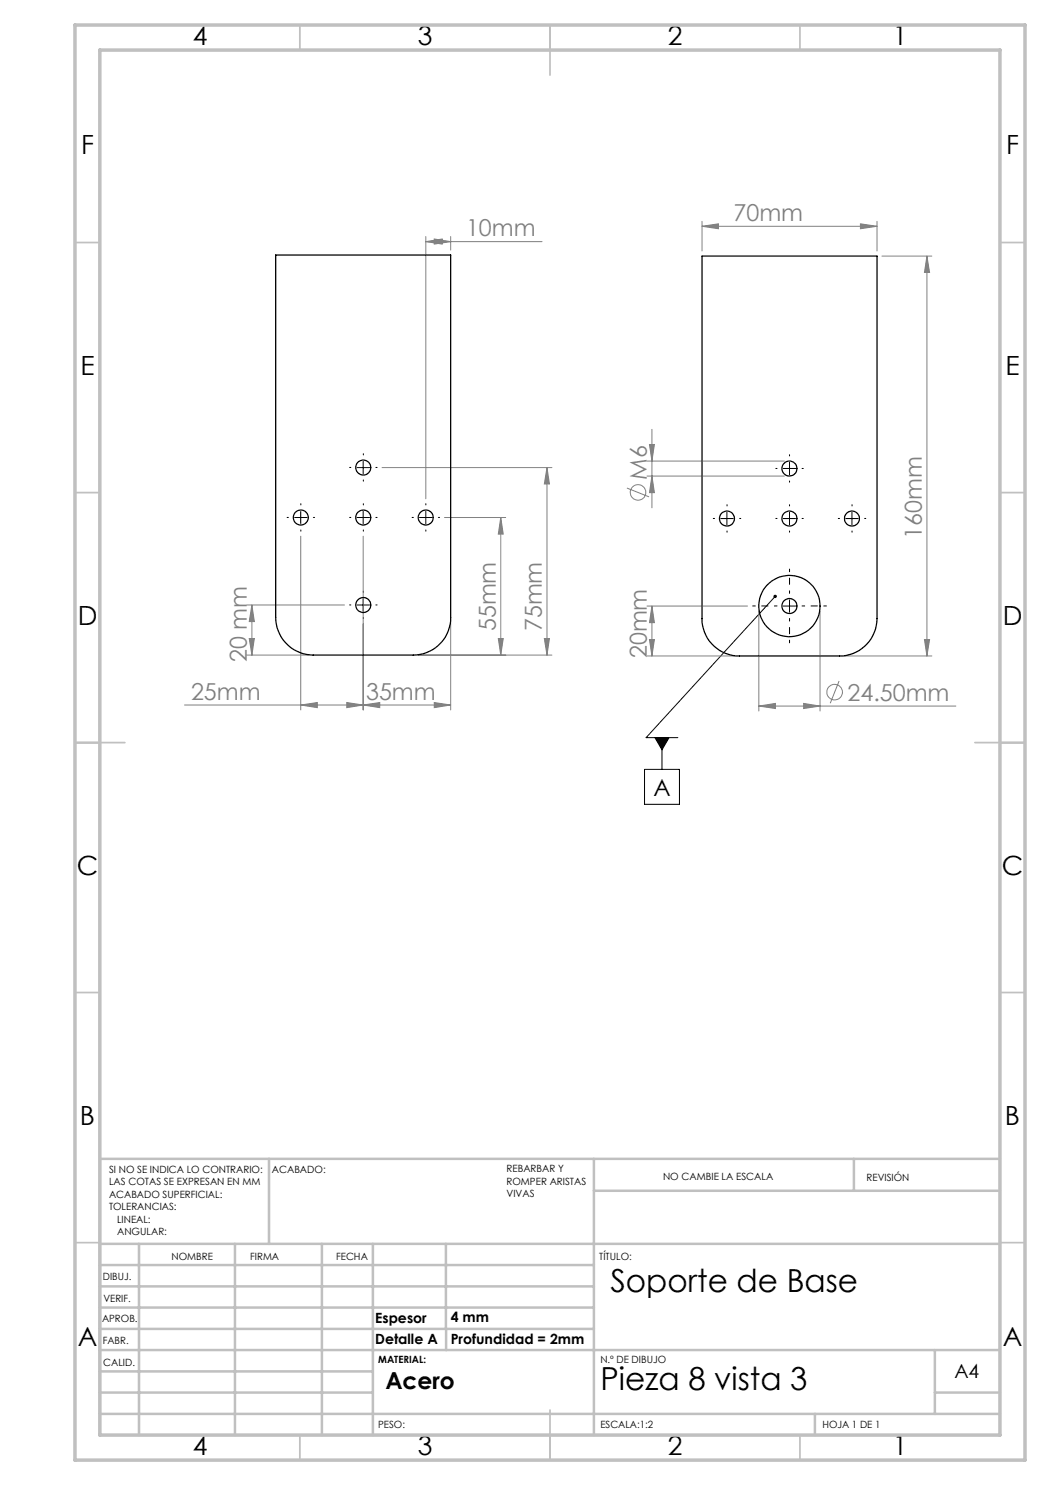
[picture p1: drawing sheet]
<svg xmlns="http://www.w3.org/2000/svg" width="210mm" height="297mm" viewBox="0 0 210 297" stroke-linecap="round" stroke-linejoin="round" font-family="sans-serif">
<g fill="none" stroke="#808080" stroke-width=".2">
<path d="M85.2 48.3l3.2-.5v1zM85.2 47.3v52.5M85.2 48.3h23.2M86.9 47.8l3.2 .5-3.2 .5zM90.1 47.3v2.7M140.4 45.3l3.3-.5v1zM140.4 44.3v5.9M140.4 45.3h35M172.1 44.8l3.3 .5-3.3 .5zM175.4 44.3v5.9M176.4 51.2h10M185.4 51.2l.5 3.3h-1z"/>
<path d="M185.4 51.2v80M76.4 93.5h34M109.4 93.5l.5 3.3h-1zM109.4 93.5v37.5M125.4 97.6l4.4 1.8M129.4 92.2h27.5M129.4 95.2h27.5M129.9 88.9h1l-.5 3.3zM130.4 95.2l.5 3.3h-1zM130.4 85.9v15.7M60.1 107.2v34.8M72.6 107.2v34.8"/>
<path d="M88.9 103.5h12.2M100.2 103.5v27.5M100.2 103.5l.4 3.3h-.9zM49.4 121h19.5M49.4 131h12.3M49.8 127.7h1.1l-.5 3.3zM50.4 121l.5 3.3h-1.1zM50.4 121v10M83.6 131h26.8M90.1 124.5v17.5M99.7 127.7h.9l-.4 3.3zM108.9 127.7h1l-.5 3.3z"/>
<path d="M129.4 121.2h20.1M129.4 131.2h17.5M129.9 127.9h1l-.5 3.3zM130.4 121.2l.5 3.3h-1zM130.4 121.2v10M151.8 122.2v20M164 122.2v20M167.8 136.2l-1.7 4.4M168.9 131.2h17.5M184.9 127.9h1l-.5 3.3zM36.9 141h53.2M60.1 141l3.4-.5v1z"/>
<path d="M69.4 140.5l3.2 .5-3.2 .5zM72.6 141l3.4-.5v1zM86.9 140.5l3.2 .5-3.2 .5zM151.8 141.2l3.3-.5v1zM151.8 141.2h39.4M160.7 140.7l3.3 .5-3.3 .5z"/>
<circle cx="127.6" cy="98.5" r="1.56"/>
<circle cx="166.9" cy="138.4" r="1.56"/>
</g>
<g fill="none" stroke="#000" stroke-width=".2">
<path d="M71.4 93.5h2.5M72.6 92.2v2.6M156.6 93.7h2.5M157.9 92.5v2.5M58.9 103.5h2.5M60.1 102.3v2.5M71.4 103.5h2.5M72.6 102.3v2.5M72.6 119.8v2.5M83.9 103.5h2.5M85.2 102.3v2.5M144.1 103.7h2.5"/>
<path d="M145.4 102.4v2.5M155 119.3l-25.8 28.2h6.4M156.6 103.7h2.5M157.9 102.4v2.5M157.9 120v2.4M169.2 103.7h2.4M170.4 102.4v2.5M71.4 121h2.5M156.6 121.2h2.5M128.9 153.9h7v7h-7zM131 147.5h2.8l-1.4 2.5zM132.4 147.5v6.4"/>
</g>
<g fill="none" stroke="#000" stroke-width=".2" stroke-dasharray="15.2 1.3 1.3 1.3">
<path d="M70.2 93.5h-.3M72.7 91v-.3M72.7 96v.2M75.2 93.5h.2M155.4 93.7h-.2M157.9 91.2v-.3M157.9 96.2v.2M160.4 93.7h.3M57.7 103.5h-.3M60.2 101v-.3M60.2 106v.2M62.7 103.5h.2"/>
<path d="M70.2 103.5h-.3M72.7 118.5v-.3M72.7 101v-.3M72.7 106v.2M75.2 103.5h.2M82.7 103.5h-.3M85.2 101v-.3M85.2 106v.2M87.7 103.5h.2M142.9 103.7h-.2M145.4 101.2v-.3M145.4 106.2v.2"/>
<path d="M147.9 103.7h.3M155.4 103.7h-.2M157.9 101.2v-.3M157.9 106.2v.2M160.4 103.7h.3M167.9 103.7h-.2M170.4 101.2v-.3M170.4 106.2v.2M172.9 103.7h.3M70.2 121h-.3M72.7 123.5v.2M75.2 121h.2"/>
</g>
<path d="M157.9 118.7v-4.9M155.4 121.2h-4.9M157.9 123.7v4.9M160.4 121.2h4.9" fill="none" stroke="#000" stroke-width=".2" stroke-dasharray="15.2 1.3 1.3 1.3" stroke-dashoffset="14.7"/>
<g fill="none" stroke="#c0c0c0" stroke-width=".35">
<path d="M60 5v5M110 5v10M160 5v5M15 48.5h5M200 48.5h5M15 98.5h5M200 98.5h5M15 148.5h10M195 148.5h10M15 198.5h5M200 198.5h5M15 248.5h5"/>
<path d="M200 248.5h5M60 287v5M110 282v10M160 287v5"/>
</g>
<g fill="none" stroke="#c0c0c0" stroke-width=".5">
<path d="M53.8 231.8v17M118.8 231.8v55.2M118.8 238.2h81.2M170.8 231.8v6.4M200 231.8h-180v55.2M20 248.8h180M20 257.3h98.8M20 253h98.8M27.8 248.8v38.2M47 248.8v38.2M64.4 248.8v38.2M74.6 248.8v38.2"/>
<path d="M89.2 248.8v21.2M20 265.8h98.8M20 261.5h98.8M20 278.5h54.6M20 274.3h54.6M20 270h180M187 278.5h13M187 270v12.8M20 282.8h180M163 282.8v4.2"/>
</g>
<path d="M15 5h190v287h-190zM20 10h180v277h-180z" fill="none" stroke="#c0c0c0" stroke-width=".7"/>
<path d="M131 147.5l1.4 2.5 1.4-2.5zM154.7 119.1a.35 .35 0 0 0 .1 .5 .35 .35 0 0 0 .5-.1 .35 .35 0 0 0 0-.5l-.3 .3 .3-.3h-.4z" fill="#000"/>
<g fill="#808080">
<path d="M72.6 141l3.4-.5v1zM86.9 140.5l3.2 .5-3.2 .5zM60.1 141l3.4-.5v1zM69.4 140.5l3.2 .5-3.2 .5zM85.2 48.3l3.2-.5v1zM86.9 47.8l3.2 .5-3.2 .5zM151.8 141.2l3.3-.5v1zM160.7 140.7l3.3 .5-3.3 .5zM140.4 45.3l3.3-.5v1zM172.1 44.8l3.3 .5-3.3 .5z"/>
<path d="M50.4 121l.5 3.3h-1.1zM49.8 127.7h1.1l-.5 3.3zM100.2 103.5l.4 3.3h-.9zM99.7 127.7h.9l-.4 3.3zM109.4 93.5l.5 3.3h-1zM108.9 127.7h1l-.5 3.3zM130.4 121.2l.5 3.3h-1zM129.9 127.9h1l-.5 3.3zM129.9 88.9h1l-.5 3.3zM130.4 95.2l.5 3.3h-1zM185.4 51.2l.5 3.3h-1zM184.9 127.9h1l-.5 3.3z"/>
</g>
<g fill="none" stroke="#000" stroke-width=".25">
<path d="M55.1 51h35v72.5a7.5 7.5 0 0 1-7.4 7.5h-20a7.6 7.6 0 0 1-7.6-7.5zM140.4 51.2h35v72.5a7.5 7.5 0 0 1-7.5 7.5h-20a7.4 7.4 0 0 1-7.5-7.5z"/>
<circle cx="72.6" cy="93.5" r="1.5"/>
<circle cx="157.9" cy="93.7" r="1.5"/>
<circle cx="60.2" cy="103.5" r="1.5"/>
<circle cx="72.7" cy="103.5" r="1.49"/>
<circle cx="85.2" cy="103.5" r="1.49"/>
<circle cx="145.4" cy="103.7" r="1.5"/>
<circle cx="157.9" cy="103.7" r="1.5"/>
<circle cx="170.4" cy="103.7" r="1.5"/>
<circle cx="72.6" cy="121" r="1.5"/>
<circle cx="157.9" cy="121.2" r="1.5"/>
<circle cx="157.9" cy="121.2" r="6.1"/>
</g>
<g font-size="6.3">
<text x="122.1" y="258.5">Soporte de Base</text>
<text x="120.1" y="277.9">Pieza 8 vista 3</text>
</g>
<g font-size="5.3">
<text x="38.5" y="9">4</text>
<text x="83.5" y="9">3</text>
<text x="133.6" y="9">2</text>
<text x="178.6" y="9">1</text>
<text x="16.2" y="30.8">F</text>
<text x="201.2" y="30.8">F</text>
<text x="16.1" y="75">E</text>
<text x="201.1" y="75">E</text>
<text x="15.5" y="125">D</text>
<text x="200.5" y="125">D</text>
<text x="15.4" y="175">C</text>
<text x="200.4" y="175">C</text>
<text x="16" y="225">B</text>
<text x="201" y="225">B</text>
<text x="15.5" y="269.3">A</text>
<text x="200.5" y="269.3">A</text>
<text x="38.5" y="291">4</text>
<text x="83.5" y="291">3</text>
<text x="133.6" y="291">2</text>
<text x="178.6" y="291">1</text>
</g>
<g font-size="4.7" fill="#808080">
<text x="93.2" y="47.3">10mm</text>
<text x="146.7" y="44.2">70mm</text>
<text x="129.3" y="95.9" transform="rotate(-90 129.3 95.9)">M6</text>
<text x="184.4" y="107.8" transform="rotate(-90 184.4 107.8)">160mm</text>
<text x="99.2" y="126.3" transform="rotate(-90 99.2 126.3)">55mm</text>
<text x="108.4" y="126.3" transform="rotate(-90 108.4 126.3)">75mm</text>
<text x="129.4" y="131.7" transform="rotate(-90 129.4 131.7)">20mm</text>
<text x="49.4" y="132.4" transform="rotate(-90 49.4 132.4)">20 mm</text>
<text x="38.2" y="140">25mm</text>
<text x="73.2" y="140">35mm</text>
<text x="169.5" y="140.1">24.50mm</text>
</g>
<g font-size="4.7">
<text x="130.7" y="159.1">A</text>
<text x="77.1" y="277.9">Acero</text>
</g>
<text font-size="3.9" x="190.9" y="275.5">A4</text>
<g font-size="2.8">
<text x="75" y="268.8">Detalle A</text>
<text x="75" y="264.6">Espesor</text>
<text x="90.1" y="268.8">Profundidad = 2mm</text>
<text x="90.1" y="264.5">4 mm</text>
</g>
<g font-size="2">
<text x="21.8" y="234.6">SI NO SE INDICA LO CONTRARIO:</text>
<text x="21.8" y="237.1">LAS COTAS SE EXPRESAN EN MM</text>
<text x="21.8" y="239.6">ACABADO SUPERFICIAL:</text>
<text x="54.4" y="234.6">ACABADO:</text>
<text x="101.3" y="234.5">REBARBAR Y</text>
<text x="101.3" y="237">ROMPER ARISTAS</text>
<text x="101.3" y="239.5">VIVAS</text>
<text x="132.6" y="236">NO CAMBIE LA ESCALA</text>
<text x="173.3" y="236.2">REVISIÓN</text>
<text x="21.8" y="242.1">TOLERANCIAS:</text>
<text x="23.4" y="244.6">LINEAL:</text>
<text x="23.4" y="247.1">ANGULAR:</text>
<text x="34.3" y="252">NOMBRE</text>
<text x="50" y="251.9">FIRMA</text>
<text x="67.2" y="251.9">FECHA</text>
<text x="119.9" y="251.9">TÍTULO:</text>
<text x="20.6" y="256.1">DIBUJ.</text>
<text x="20.7" y="260.3">VERIF.</text>
<text x="20.4" y="264.4">APROB.</text>
<text x="20.5" y="268.8">FABR.</text>
<text x="20.7" y="273.1">CALID.</text>
<text x="75.6" y="272.5">MATERIAL:</text>
<text x="120.1" y="272.5">N.º DE DIBUJO</text>
<text x="75.6" y="285.5">PESO:</text>
<text x="120.1" y="285.6">ESCALA:1:2</text>
<text x="164.5" y="285.6">HOJA 1 DE 1</text>
</g>
</svg>
